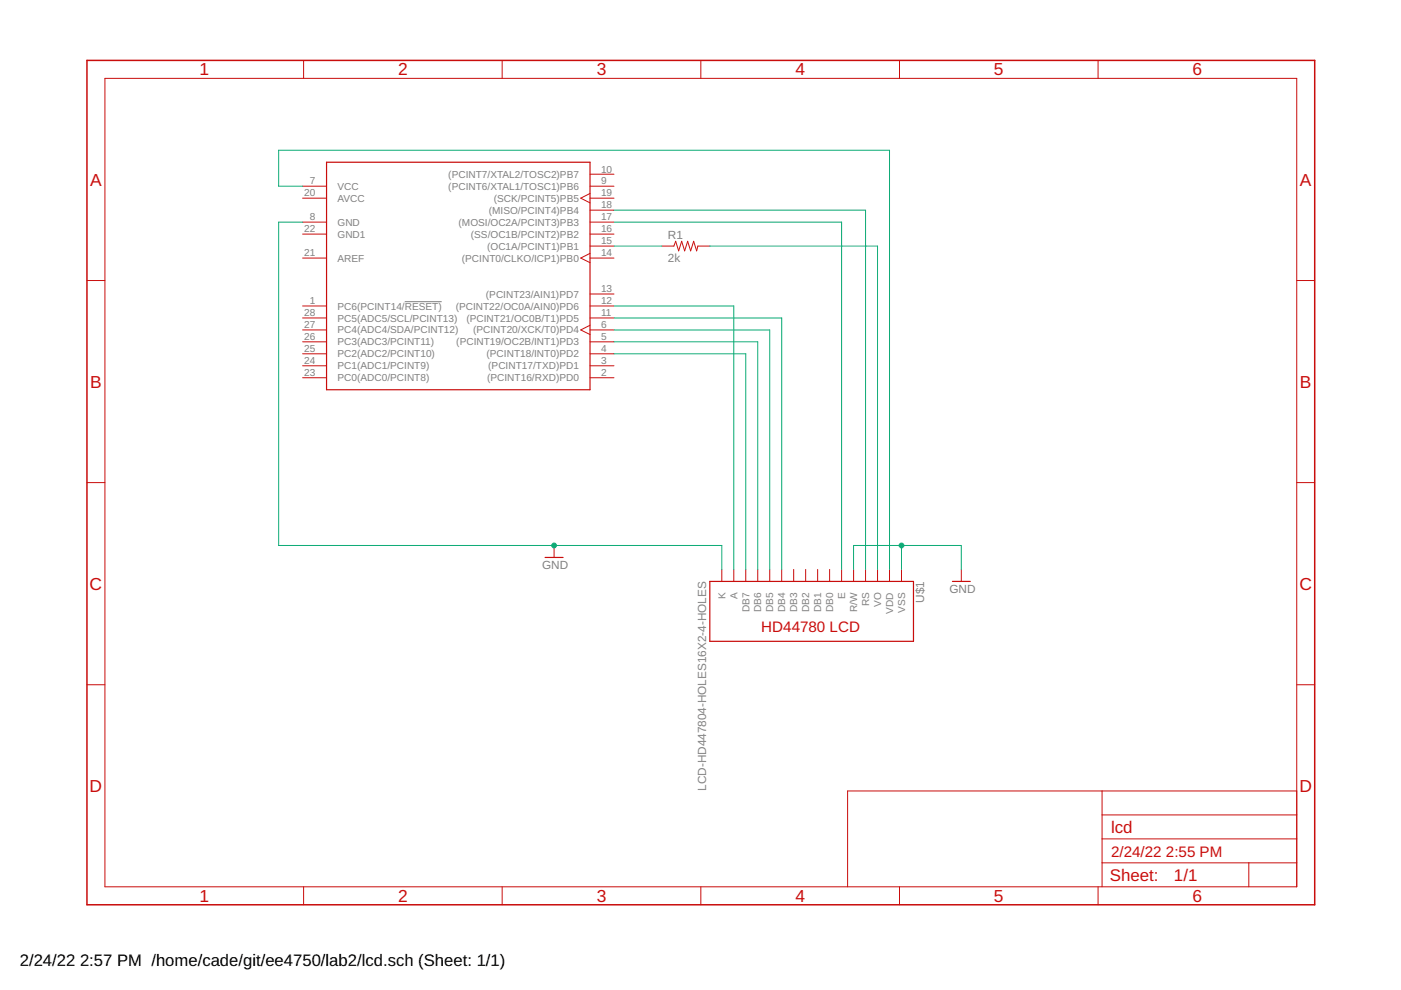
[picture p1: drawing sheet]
<svg xmlns="http://www.w3.org/2000/svg" width="297mm" height="210mm" viewBox="0 0 297 210" stroke-linecap="round" stroke-linejoin="round" font-family="sans-serif">
<path d="M85.8 64h7.8" fill="none" stroke="#808080" stroke-width=".21"/>
<g fill="none" stroke="#c90d0c" stroke-width=".21">
<path d="M22.2 16.6h252.7v171.4h-252.7zM64.4 12.8v3.8M106.5 12.8v3.8M148.6 12.8v3.8M190.7 12.8v3.8M232.8 12.8v3.8M64.2 39.5h5M125.1 39.5h5.1M125.1 36.9h5.1M18.4 59.5h3.8M64.2 42h5M64.2 47.1h5"/>
<path d="M64.2 49.6h5M64.2 54.7h5M125.1 42h5.1M125.1 47.1h5.1M125.1 49.6h5.1M125.1 54.7h5.1M125.1 53.7l-2 1 2 1M125.1 52.2h5.1M125.1 44.6h5.1M125.1 41l-2 1 2 1M140.3 52.2h2.6l.4-1 .6 2 .6-2 .7 2 .6-2 .6 2 .7-2 .6 2 .3-1h2.5M274.9 59.5h3.8"/>
<path d="M64.2 64.9h5M64.2 67.4h5M64.2 70h5M64.2 72.5h5M64.2 75h5M64.2 77.6h5M125.1 64.9h5.1M125.1 67.4h5.1M125.1 70h5.1M125.1 72.5h5.1M125.1 75h5.1M125.1 77.6h5.1"/>
<path d="M125.1 69l-2 1 2 .9M125.1 62.3h5.1M64.2 80.1h5M125.1 80.1h5.1M18.4 102.3h3.8M117.5 115.7v2.5M274.9 102.3h3.8M153 120.7v2.6M155.6 120.7v2.6M158.1 120.7v2.6M160.7 120.7v2.6M163.2 120.7v2.6"/>
<path d="M165.7 120.7v2.6M168.3 120.7v2.6M170.8 120.7v2.6M173.4 120.7v2.6M175.9 120.7v2.6M178.4 120.7v2.6M181 120.7v2.6M183.5 120.7v2.6M186.1 120.7v2.6M188.6 120.7v2.6M191.1 120.7v2.6M203.8 120.7v2.6"/>
<path d="M18.4 145.2h3.8M274.9 145.2h3.8M233.7 167.7v20.3M233.7 177.9h41.2M233.7 172.8h41.2M274.9 167.7h-95.2v20.3M64.4 188v3.8M106.5 188v3.8M148.6 188v3.8M190.7 188v3.8M232.8 188v3.8M233.7 182.9h41.2"/>
<path d="M264.8 182.9v5.1"/>
</g>
<path d="M69.2 34.4h55.9v48.2h-55.9zM115.6 118.2h3.8M150.5 123.3h43.2v12.7h-43.2zM201.9 123.3h3.8" fill="none" stroke="#c90d0c" stroke-width=".25"/>
<path d="M18.4 12.8h260.3v179h-260.3z" fill="none" stroke="#c90d0c" stroke-width=".32"/>
<g fill="none" stroke="#0dab76" stroke-width=".21">
<path d="M64.2 39.5h-5.1v-7.6h129.5v88.8M64.2 47.1h-5.1v68.6h93.9v5M130.2 44.6h53.3v76.1M130.2 47.1h48.2v73.6M130.2 52.2h10.1M150.5 52.2h35.6v68.5M130.2 64.9h25.4v55.8M130.2 67.4h35.5v53.3M130.2 70h33v50.7M130.2 72.5h30.5v48.2M130.2 75h27.9v45.7M191.1 115.7v5"/>
<path d="M181 120.7v-5h22.8v5"/>
</g>
<g fill="#0dab76" stroke="#0dab76" stroke-width=".21">
<circle cx="117.5" cy="115.7" r=".51"/>
<circle cx="191.1" cy="115.7" r=".51"/>
</g>
<g font-size="3.7" fill="#c90d0c">
<text x="42.3" y="16">1</text>
<text x="84.4" y="16">2</text>
<text x="126.5" y="16">3</text>
<text x="168.6" y="16">4</text>
<text x="210.7" y="16">5</text>
<text x="252.9" y="16">6</text>
<text x="19.1" y="39.3">A</text>
<text x="275.6" y="39.3">A</text>
<text x="19.1" y="82.2">B</text>
<text x="275.6" y="82.2">B</text>
<text x="19" y="125">C</text>
<text x="275.5" y="125">C</text>
<text x="19" y="167.9">D</text>
<text x="275.5" y="167.9">D</text>
<text x="42.3" y="191.2">1</text>
<text x="84.4" y="191.2">2</text>
<text x="126.5" y="191.2">3</text>
<text x="168.6" y="191.2">4</text>
<text x="210.7" y="191.2">5</text>
<text x="252.9" y="191.2">6</text>
</g>
<g font-size="3.6" fill="#c90d0c">
<text x="235.6" y="176.6">lcd</text>
<text x="235.3" y="186.9">Sheet:</text>
<text x="248.9" y="186.8">1/1</text>
</g>
<g font-size="3.5">
<text x="4.2" y="204.7">2/24/22</text>
<text x="17" y="204.7">2:57 PM /home/cade/git/ee4750/lab2/lcd.sch (Sheet: 1/1)</text>
</g>
<g font-size="3.2" fill="#c90d0c">
<text x="161.4" y="133.9">HD44780 LCD</text>
<text x="235.6" y="181.7">2/24/22</text>
<text x="247.2" y="181.7">2:55 PM</text>
</g>
<g font-size="2.5" fill="#808080">
<text x="141.6" y="50.7">R1</text>
<text x="141.6" y="55.5">2k</text>
<text x="114.9" y="120.7">GND</text>
<text x="201.3" y="125.8">GND</text>
<text x="196" y="127.8" transform="rotate(-90 196 127.8)">U$1</text>
<text x="149.7" y="167.7" transform="rotate(-90 149.7 167.7)">LCD-HD447804-HOLES16X2-4-HOLES</text>
</g>
<g font-size="2.1" fill="#808080">
<text x="64.5" y="41.7">20</text>
<text x="65.7" y="39.1">7</text>
<text x="71.6" y="40.2">VCC</text>
<text x="95.1" y="40.2">(PCINT6/XTAL1/TOSC1)PB6</text>
<text x="95.1" y="37.7">(PCINT7/XTAL2/TOSC2)PB7</text>
<text x="127.4" y="39.1">9</text>
<text x="127.4" y="36.6">10</text>
<text x="127.4" y="41.7">19</text>
<text x="65.7" y="46.7">8</text>
<text x="71.6" y="42.8">AVCC</text>
<text x="71.6" y="47.9">GND</text>
<text x="97.2" y="47.9">(MOSI/OC2A/PCINT3)PB3</text>
<text x="103.6" y="45.3">(MISO/PCINT4)PB4</text>
<text x="104.7" y="42.8">(SCK/PCINT5)PB5</text>
<text x="127.4" y="46.7">17</text>
<text x="127.4" y="44.2">18</text>
<text x="64.5" y="49.3">22</text>
<text x="71.6" y="50.4">GND1</text>
<text x="99.8" y="50.4">(SS/OC1B/PCINT2)PB2</text>
<text x="103.3" y="52.9">(OC1A/PCINT1)PB1</text>
<text x="127.4" y="51.8">15</text>
<text x="127.4" y="49.3">16</text>
<text x="64.5" y="54.4">21</text>
<text x="71.6" y="55.5">AREF</text>
<text x="97.9" y="55.5">(PCINT0/CLKO/ICP1)PB0</text>
<text x="127.4" y="54.4">14</text>
<text x="65.7" y="64.5">1</text>
<text x="71.6" y="65.6">PC6(PCINT14/RESET)</text>
<text x="96.6" y="65.6">(PCINT22/OC0A/AIN0)PD6</text>
<text x="103" y="63.1">(PCINT23/AIN1)PD7</text>
<text x="127.4" y="64.5">12</text>
<text x="127.4" y="62">13</text>
<text x="64.5" y="67.1">28</text>
<text x="64.5" y="69.6">27</text>
<text x="71.6" y="68.2">PC5(ADC5/SCL/PCINT13)</text>
<text x="71.6" y="70.7">PC4(ADC4/SDA/PCINT12)</text>
<text x="98.9" y="68.2">(PCINT21/OC0B/T1)PD5</text>
<text x="100.3" y="70.7">(PCINT20/XCK/T0)PD4</text>
<text x="127.4" y="69.6">6</text>
<text x="127.4" y="67.1">11</text>
<text x="64.5" y="72.1">26</text>
<text x="64.5" y="74.7">25</text>
<text x="64.5" y="77.2">24</text>
<text x="71.6" y="73.2">PC3(ADC3/PCINT11)</text>
<text x="71.6" y="75.8">PC2(ADC2/PCINT10)</text>
<text x="96.7" y="73.2">(PCINT19/OC2B/INT1)PD3</text>
<text x="103.2" y="75.8">(PCINT18/INT0)PD2</text>
<text x="127.4" y="77.2">3</text>
<text x="127.4" y="74.7">4</text>
<text x="127.4" y="72.1">5</text>
<text x="64.5" y="79.7">23</text>
<text x="71.6" y="78.3">PC1(ADC1/PCINT9)</text>
<text x="71.6" y="80.9">PC0(ADC0/PCINT8)</text>
<text x="103.3" y="80.9">(PCINT16/RXD)PD0</text>
<text x="103.5" y="78.3">(PCINT17/TXD)PD1</text>
<text x="127.4" y="79.7">2</text>
<text x="153.8" y="127" transform="rotate(-90 153.8 127)">K</text>
<text x="156.3" y="127" transform="rotate(-90 156.3 127)">A</text>
<text x="158.9" y="129.8" transform="rotate(-90 158.9 129.8)">DB7</text>
<text x="161.4" y="129.8" transform="rotate(-90 161.4 129.8)">DB6</text>
<text x="164" y="129.8" transform="rotate(-90 164 129.8)">DB5</text>
<text x="166.5" y="129.8" transform="rotate(-90 166.5 129.8)">DB4</text>
<text x="169" y="129.8" transform="rotate(-90 169 129.8)">DB3</text>
<text x="171.6" y="129.8" transform="rotate(-90 171.6 129.8)">DB2</text>
<text x="174.1" y="129.8" transform="rotate(-90 174.1 129.8)">DB1</text>
<text x="176.7" y="129.8" transform="rotate(-90 176.7 129.8)">DB0</text>
<text x="179.2" y="127" transform="rotate(-90 179.2 127)">E</text>
<text x="181.7" y="129.8" transform="rotate(-90 181.7 129.8)">R/W</text>
<text x="184.3" y="128.6" transform="rotate(-90 184.3 128.6)">RS</text>
<text x="186.8" y="128.7" transform="rotate(-90 186.8 128.7)">VO</text>
<text x="189.3" y="130.1" transform="rotate(-90 189.3 130.1)">VDD</text>
<text x="191.9" y="129.9" transform="rotate(-90 191.9 129.9)">VSS</text>
</g>
</svg>
